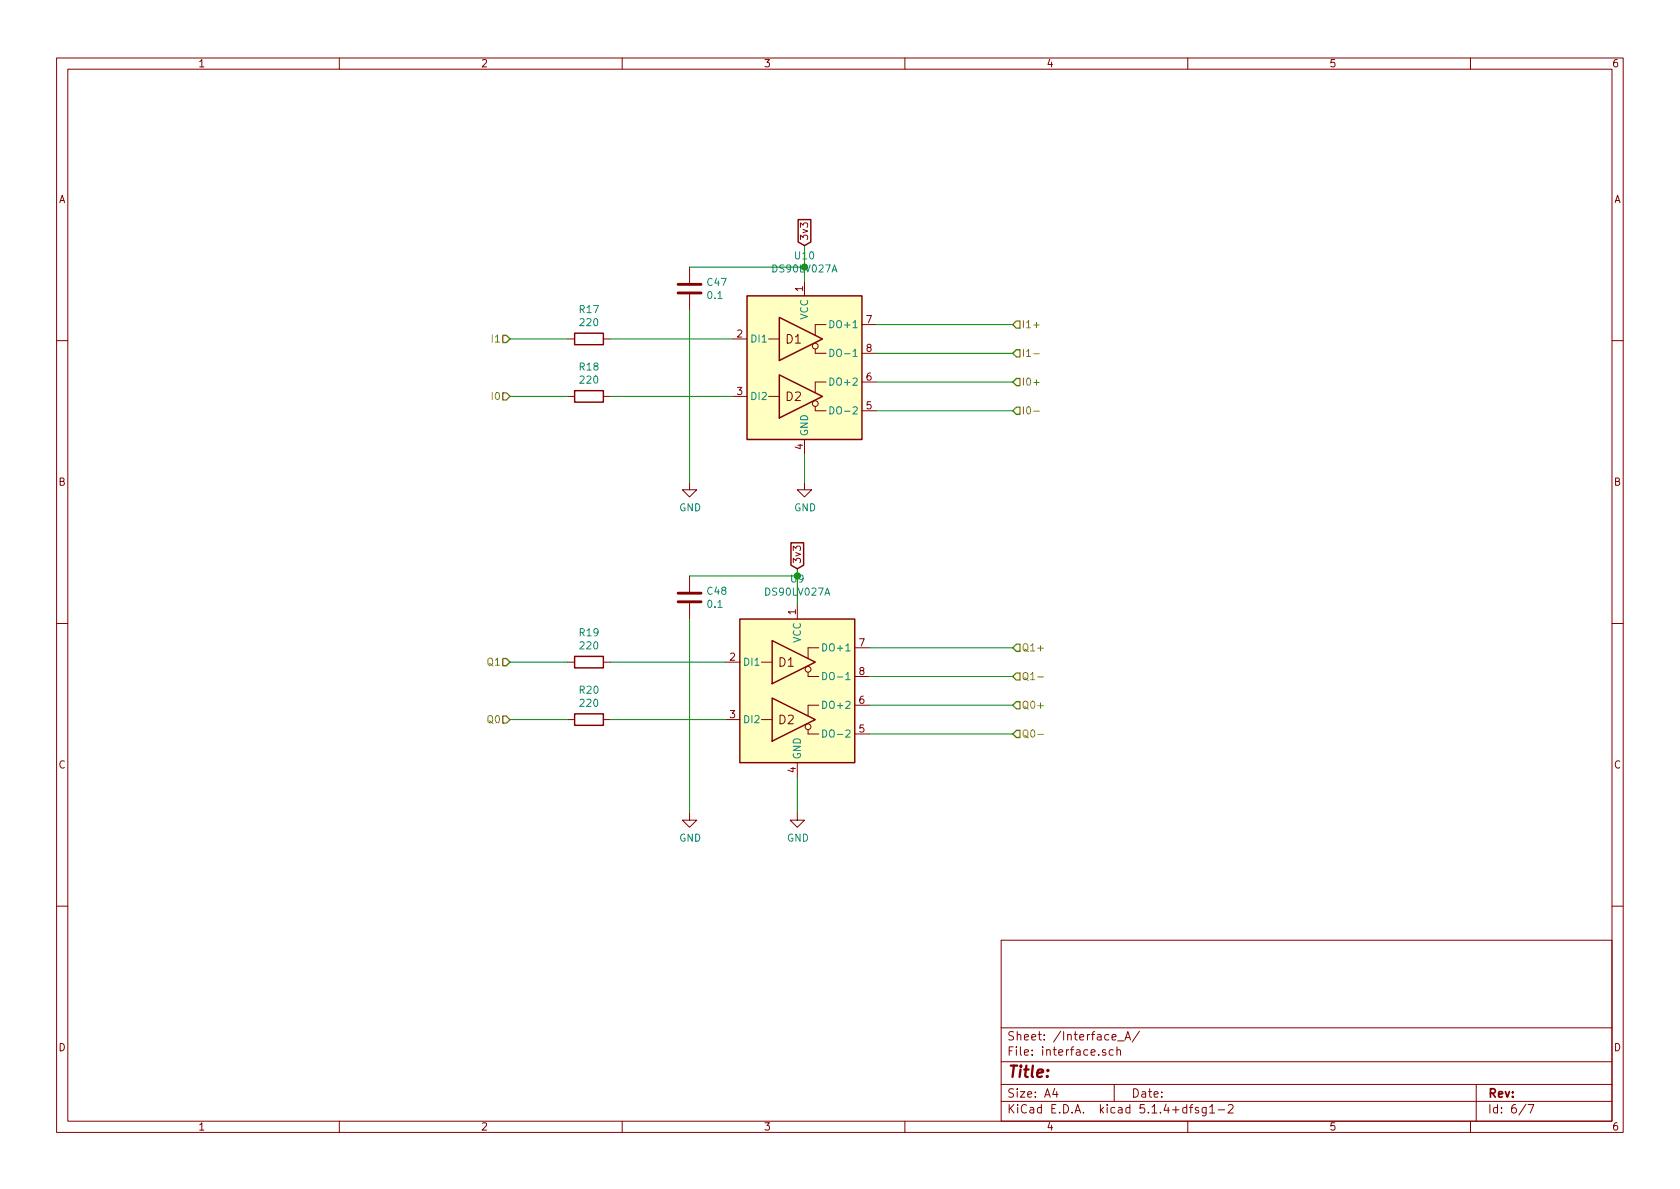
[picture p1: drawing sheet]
<svg xmlns="http://www.w3.org/2000/svg" width="297mm" height="210mm" viewBox="0 0 297 210" stroke-linecap="round" stroke-linejoin="round" font-family="sans-serif">
<g fill="none" stroke="#840000" stroke-width=".18">
<path d="M10 10.3h277v189.9h-277zM12 12.2h273v186.1h-273zM60 10.3v1.9M110 10.3v1.9M160 10.3v1.9M210 10.3v1.9M260 10.3v1.9M100.3 59.9h1.3M106.7 59.9h1.2M121.9 47.2v2.8M121.9 52.1v2.8M129.5 59.9h2.6"/>
<path d="M135.9 59.9h1.9M142.2 49.8v2.5M146 57.4h-1.9v1.9M152.4 57.4h2.5M10 60.2h2M100.3 70.1h1.3M106.7 70.1h1.2M129.5 70.1h2.6M135.9 70.1h1.9M142.2 77.7v2.6M144.1 61.7v.8h1.9M144.1 71.9v.7h1.9"/>
<path d="M146 67.6h-1.9v1.9M152.4 72.6h2.5M152.4 62.5h2.5M152.4 67.6h2.5M285 60.2h2M121.9 85.3v1.3h1.3l-1.3 1.3-1.3-1.3h1.3M142.2 85.3v1.3h1.3l-1.3 1.3-1.2-1.3h1.2M10 110.3h2M100.3 117.1h1.3M106.7 117.1h1.2M121.9 101.8v2.8M121.9 106.7v2.8"/>
<path d="M128.3 117.1h2.5M134.6 117.1h1.9M141 106.9v2.6M142.9 118.9v.7h1.9M144.8 114.5h-1.9v2M151.1 119.6h2.6M151.1 114.5h2.6M285 110.3h2M100.3 127.2h1.3M106.7 127.2h1.2M128.3 127.2h2.5M134.6 127.2h1.9"/>
<path d="M141 134.9v2.5M142.9 129v.8h1.9M144.8 124.7h-1.9v1.9M151.1 129.8h2.6M151.1 124.7h2.6M121.9 143.8v1.2h1.3l-1.3 1.3-1.3-1.3h1.3M141 143.8v1.2h1.2l-1.2 1.3-1.3-1.3h1.3M10 160.2h2M177 166.3h108v32h-108zM285 160.2h2M60 198.3v1.9M110 198.3v1.9"/>
<path d="M160 198.3v1.9M177 194.8h108M177 191.8h108M177 187.8h108M177 181.8h108M186.5 192.5l-.4 1h1M186.8 193v1M195.5 185.7l-.4-.1-.2 .2 .1 .2 .5 .2v.3h-.6M196.6 183.4l.7-.1v-.3l-.5-.1-.2 .2 .1 .7h.6M196.8 185.7l-.4-.1-.3 .3 .1 .6 .2 .1 .4-.1M197 191.8v3M197.5 185.7l.2-.1 .3 .1 .1 .9"/>
<path d="M197.5 185.1v1.5M197.6 184.1h1.2M198.9 183.9l.5-1.5 .5 1.5M199.1 183.5h.7M201.5 182.3l-1.3 2M210 198.3v1.9M210.3 195.8h.6M210.9 195.3l-.4 .2v1.3M211.9 195.9l-.4-.1-.2 .2 .1 .3 .5 .1v.3h-.6M213.3 195.8v1.2l-.3 .3h-.4M213.3 195.9l-.5-.1-.3 .3 .1 .6 .2 .1 .5-.1M213.9 195.8l.4-.5v1.5"/>
<path d="M213.9 196.8h.9M215.4 196.3h1.1M217.2 195.5l.2-.2h.4l.2 .5-.9 1h.9M260 198.3v1.9M261 191.8v6.5M269.8 195.2l-1.2 2M270.2 195.3h1l-.6 1.5"/>
<circle cx="144.1" cy="71.4" r=".51"/>
<circle cx="144.1" cy="61.2" r=".51"/>
<circle cx="142.9" cy="118.4" r=".51"/>
<circle cx="142.9" cy="128.5" r=".51"/>
</g>
<g fill="#ffffc2" stroke="#ffffc2" stroke-width=".18">
<path d="M130.8 109.5h20.3v25.4h-20.3z"/>
<path d="M132.1 52.3h20.3v25.4h-20.3z"/>
</g>
<path d="M141.1 38.8h2.3v4l-1.2 .6-1.1-.6zM101.6 58.9h5.1v2.1h-5.1zM132.1 52.3h20.3v25.4h-20.3zM137.8 56.1l7.6 3.8-7.6 3.8zM101.6 69.1h5.1v2h-5.1zM137.8 66.3l7.6 3.8-7.6 3.8zM139.9 96h2.2v3.9l-1.1 .7-1.1-.7zM101.6 116.1h5.1v2h-5.1zM130.8 109.5h20.3v25.4h-20.3zM136.5 113.3l7.6 3.8-7.6 3.8zM101.6 126.2h5.1v2.1h-5.1zM136.5 123.4l7.6 3.8-7.6 3.9z" fill="none" stroke="#840000" stroke-width=".25"/>
<path d="M146.7 56.7a.64 .64 0 0 1 .8 .6 .64 .64 0 0 1-.8 .7zM146.7 71.9a.64 .64 0 0 1 .8 .7 .64 .64 0 0 1-.8 .6zM146.7 66.8a.64 .64 0 0 1 .8 .7 .64 .64 0 0 1-.8 .6zM146.7 61.8a.64 .64 0 0 1 .8 .6 .64 .64 0 0 1-.8 .6zM145.5 113.8a.64 .64 0 0 1 .7 .7 .64 .64 0 0 1-.7 .6zM145.5 118.9a.64 .64 0 0 1 .7 .7 .64 .64 0 0 1-.7 .6zM145.5 129.1a.64 .64 0 0 1 .7 .6 .64 .64 0 0 1-.7 .6zM145.5 124a.64 .64 0 0 1 .7 .6 .64 .64 0 0 1-.7 .7z" fill="none" stroke="#008484" stroke-width=".18"/>
<path d="M119.9 51.8h4.1M119.9 50.3h4.1M119.9 106.4h4.1M119.9 104.9h4.1" fill="none" stroke="#840000" stroke-width=".51"/>
<g fill="none" stroke="#008400" stroke-width=".18">
<path d="M90.2 59.9h10.1M107.9 59.9h21.6M121.9 54.9v30.4M121.9 47.2h20.3M142.2 43.4v6.4M154.9 57.4h24.2M90.2 70.1h10.1M107.9 70.1h21.6M154.9 62.5h24.2M154.9 72.6h24.2M154.9 67.6h24.2M142.2 80.3v5"/>
<path d="M90.2 117.1h10.1M107.9 117.1h20.4M121.9 109.5v34.3M121.9 101.8h19.1M141 100.6v6.3M153.7 114.5h25.4M153.7 119.6h25.4M90.2 127.2h10.1M107.9 127.2h20.4M141 137.4v6.4M153.7 124.7h25.4M153.7 129.8h25.4"/>
</g>
<path d="M182.8 57.5h.9M182.8 62.6h.9M182.8 67.6h.9M182.8 72.7h.9M183.5 119.7h1M183.5 129.9h1" fill="none" stroke="#848400" stroke-width=".18"/>
<path d="M88.9 59.3h.6l.7 .6-.7 .7h-.6zM179.7 56.8h.6v1.2h-.6l-.6-.6zM88.9 69.5h.6l.7 .6-.7 .6h-.6zM179.7 61.8h.6v1.3h-.6l-.6-.6zM179.7 66.9h.6v1.3h-.6l-.6-.6zM179.7 72h.6v1.3h-.6l-.6-.7zM88.9 116.5h.6l.7 .6-.7 .6h-.6zM179.7 119h.6v1.3h-.6l-.6-.7zM179.7 113.9h.6v1.3h-.6l-.6-.7zM88.9 126.6h.6l.7 .6-.7 .7h-.6zM179.7 129.2h.6v1.2h-.6l-.6-.6zM179.7 124.1h.6v1.2h-.6l-.6-.6z" fill="none" stroke="#848400" stroke-width=".25"/>
<text font-size="2.8" fill="#840000" x="178" y="190.5">Title:</text>
<g font-size="2.1" fill="#840000">
<text x="139" y="60.8">D1</text>
<text x="139" y="70.9">D2</text>
<text x="137.7" y="117.9">D1</text>
<text x="137.7" y="128.1">D2</text>
<text x="178" y="184">Sheet: /Interface_A/</text>
<text x="178" y="186.7">File: interface.sch</text>
<text x="178" y="196.9">KiCad E.D.A. kicad 5.1.4+dfsg1-2</text>
<text x="178" y="194.1">Size: A4</text>
<text x="200" y="194.1">Date:</text>
<text x="263" y="194.1">Rev:</text>
<text x="263" y="196.9">Id: 6/7</text>
</g>
<g font-size="1.8" fill="#840000">
<text x="35" y="11.9">1</text>
<text x="85" y="11.9">2</text>
<text x="135" y="11.9">3</text>
<text x="185" y="11.9">4</text>
<text x="235" y="11.9">5</text>
<text x="285" y="11.9">6</text>
<text x="10.4" y="35.9">A</text>
<text x="285.4" y="35.9">A</text>
<text x="142.9" y="42.6" transform="rotate(-90 142.9 42.6)">3v3</text>
<text x="142" y="51.5" transform="rotate(-90 142 51.5)">1</text>
<text x="130.3" y="59.7">2</text>
<text x="153.2" y="57.1">7</text>
<text x="153.2" y="62.2">8</text>
<text x="130.3" y="69.8">3</text>
<text x="153.2" y="67.3">6</text>
<text x="153.2" y="72.4">5</text>
<text x="142" y="79.5" transform="rotate(-90 142 79.5)">4</text>
<text x="10.4" y="85.9">B</text>
<text x="285.4" y="85.9">B</text>
<text x="141.6" y="99.8" transform="rotate(-90 141.6 99.8)">3v3</text>
<text x="140.7" y="108.7" transform="rotate(-90 140.7 108.7)">1</text>
<text x="129.1" y="116.8">2</text>
<text x="151.9" y="114.3">7</text>
<text x="151.9" y="119.4">8</text>
<text x="151.9" y="124.5">6</text>
<text x="129.1" y="127">3</text>
<text x="151.9" y="129.5">5</text>
<text x="10.4" y="135.9">C</text>
<text x="140.7" y="136.6" transform="rotate(-90 140.7 136.6)">4</text>
<text x="285.4" y="135.9">C</text>
<text x="10.4" y="185.9">D</text>
<text x="285.4" y="185.9">D</text>
<text x="35" y="199.9">1</text>
<text x="85" y="199.9">2</text>
<text x="135" y="199.9">3</text>
<text x="185" y="199.9">4</text>
<text x="235" y="199.9">5</text>
<text x="285" y="199.9">6</text>
</g>
<g font-size="1.8" fill="#008484">
<text x="140.6" y="45.9">U10</text>
<text x="125.1" y="50.6">C47</text>
<text x="125.2" y="52.9">0.1</text>
<text x="102.5" y="55.4">R17</text>
<text x="102.7" y="57.7">220</text>
<text x="142.9" y="56.6" transform="rotate(-90 142.9 56.6)">VCC</text>
<text x="147.2" y="58">DO+1</text>
<text x="102.5" y="65.5">R18</text>
<text x="132.6" y="60.6">DI1</text>
<text x="147.7" y="63.1">DO-1</text>
<text x="102.7" y="67.8">220</text>
<text x="132.6" y="70.7">DI2</text>
<text x="147.2" y="68.2">DO+2</text>
<text x="142.9" y="77.2" transform="rotate(-90 142.9 77.2)">GND</text>
<text x="147.7" y="73.3">DO-2</text>
<text x="120.1" y="90.4">GND</text>
<text x="140.4" y="90.4">GND</text>
<text x="125.1" y="105.2">C48</text>
<text x="125.2" y="107.5">0.1</text>
<text x="135.5" y="105.3">DS90LV027A</text>
<text x="102.5" y="112.5">R19</text>
<text x="141.6" y="113.7" transform="rotate(-90 141.6 113.7)">VCC</text>
<text x="102.7" y="114.8">220</text>
<text x="131.3" y="117.7">DI1</text>
<text x="145.9" y="115.2">DO+1</text>
<text x="102.5" y="122.7">R20</text>
<text x="102.7" y="125">220</text>
<text x="145.9" y="125.3">DO+2</text>
<text x="146.4" y="120.3">DO-1</text>
<text x="131.3" y="127.9">DI2</text>
<text x="146.4" y="130.4">DO-2</text>
<text x="141.6" y="134.4" transform="rotate(-90 141.6 134.4)">GND</text>
<text x="120.1" y="148.8">GND</text>
<text x="139.1" y="148.8">GND</text>
</g>
<g font-size="1.8" fill="#008400">
<text x="136.8" y="48.2">DS90LV027A</text>
<text x="139.9" y="103">U9</text>
</g>
<g font-size="1.8" fill="#848400">
<text x="180.6" y="58">I1+</text>
<text x="87.2" y="60.6">I1</text>
<text x="180.6" y="63.1">I1-</text>
<text x="87.2" y="70.7">I0</text>
<text x="180.6" y="68.2">I0+</text>
<text x="180.6" y="73.3">I0-</text>
<text x="86.3" y="117.7">Q1</text>
<text x="180.6" y="115.2">Q1+</text>
<text x="180.6" y="120.3">Q1-</text>
<text x="180.6" y="125.3">Q0+</text>
<text x="86.3" y="127.9">Q0</text>
<text x="180.6" y="130.4">Q0-</text>
</g>
</svg>
